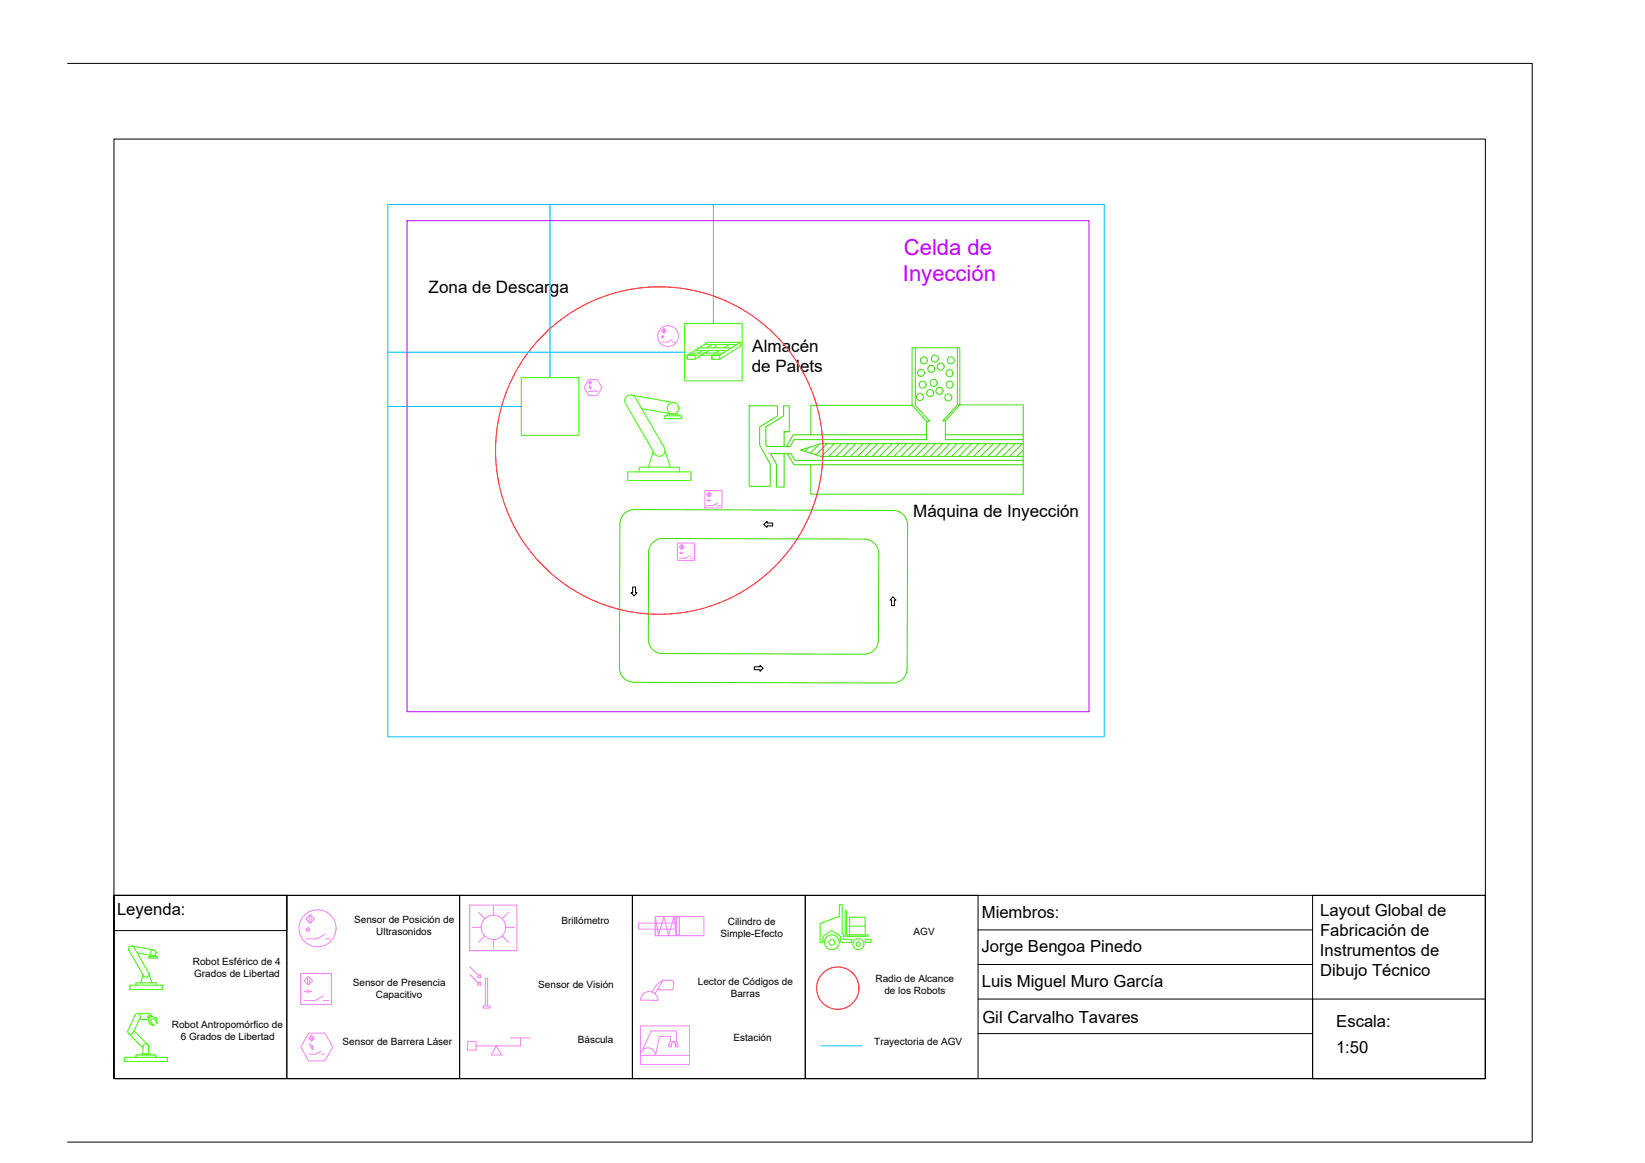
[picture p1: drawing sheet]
<svg xmlns="http://www.w3.org/2000/svg" width="420mm" height="297mm" viewBox="0 0 420 297" stroke-linecap="round" stroke-linejoin="round" font-family="sans-serif">
<!-- layer: Maquina -->
<g fill="none" stroke="#37dd00" stroke-width=".26">
<path d="M233.8 88.8v14.7l3.7 4.1h-.8M244.5 88.8v14.6l-3.7 4.1h.7M191.3 103.7h7.3v2.5l-4.6 2.8v4.7l2.7 4.8v5.7h-5.4zM200.3 115.9v8.5h-2v-5.9l-1.5-2.6h4.3M200.3 114v-3.8h1.3h-1.3h1.3v-6.5h-1.4v2.5l-4.6 2.8v4.7l.2 .3h5.1M201.1 115.9h.9l1 1.7h58.3M201.1 115.9l1.7 2.8h4.3M203.5 111h.1M206.6 114.3l-1 1M207.1 118.7h54.2M207.1 111h-4.5l-1.7 3M209.3 113.4l-2.3 2.3"/>
<path d="M211.2 113.3l-2.8 2.9M213.1 113.3l-3.3 3.3M214.9 113.3l-3.2 3.3M216.8 113.3l-3.3 3.3M218.6 113.3l-3.2 3.3M220.5 113.3l-3.3 3.3M222.3 113.3l-3.2 3.3M224.2 113.3l-3.3 3.3M226 113.3l-3.2 3.3M227.9 113.3l-3.3 3.3M229.7 113.3l-3.2 3.3M231.5 113.3l-3.2 3.3"/>
<path d="M233 103.5h-25.9v7.5h29.6M233 103.5l3.7 4.1v3.4M233.4 113.3l-3.2 3.3M235.2 113.3l-3.2 3.3M236.7 111v1.3h-33.9l-1 1.7h-.9M237.1 113.3l-3.3 3.3M238.9 113.3l-3.2 3.3M240.8 113.3l-3.2 3.3M241.5 111v1.3h19.8M242.6 113.3l-3.2 3.3M244.5 113.3l-3.3 3.3M244.5 103.4h.7"/>
<path d="M245.2 103.4h16.1v22.8h-54.2v-7.5M245.2 103.4l-3.7 4.1v3.5h19.8M245.2 103.4v-14.6h-12.2v14.7M246.3 113.3l-3.2 3.3M248.2 113.3l-3.3 3.3M250 113.3l-3.2 3.3M251.9 113.3l-3.3 3.3M253.7 113.3l-3.2 3.3M255.6 113.3l-3.3 3.3M257.4 113.3l-3.2 3.3M259.3 113.3l-3.3 3.3M261.1 113.3l-3.2 3.3"/>
<path d="M261.3 113.3h-51.7l-5.1 1.7 5.1 1.6h51.7M261.3 115l-1.6 1.6M220.8 137.7l-51.5-.2a3.7 3.7 0 0 0-3.6 3.7l-.1 22a3.7 3.7 0 0 0 3.6 3.7l51.5 .2a3.7 3.7 0 0 0 3.7-3.7l.1-22a3.7 3.7 0 0 0-3.7-3.7M231.8 134a3.7 3.7 0 0 0-3.6-3.6l-66.2-.2a3.7 3.7 0 0 0-3.7 3.6l-.1 36.8a3.7 3.7 0 0 0 3.7 3.6l66.1 .3a3.7 3.7 0 0 0 3.7-3.7l.1-36.7"/>
<circle cx="235.3" cy="95.2" r=".9"/>
<circle cx="235.7" cy="98.2" r=".9"/>
<circle cx="236" cy="92" r=".9"/>
<circle cx="237.9" cy="94.2" r=".9"/>
<circle cx="238.5" cy="97.8" r=".9"/>
<circle cx="238.8" cy="91.6" r=".9"/>
<circle cx="240" cy="99.8" r=".9"/>
<circle cx="240.3" cy="93.6" r=".9"/>
<circle cx="242.5" cy="95.3" r=".9"/>
<circle cx="242.6" cy="98.2" r=".9"/>
<circle cx="242.9" cy="92" r=".9"/>
<circle cx="235" cy="101.4" r=".9"/>
<circle cx="237.6" cy="100.4" r=".9"/>
<circle cx="242.2" cy="101.5" r=".9"/>
</g>
<!-- layer: Robots -->
<g fill="none" stroke="#3fff00" stroke-width=".26">
<path d="M159.9 101.4a1.46 1.46 0 0 1 2.4 .2l7.4 12.7a1.47 1.47 0 0 1-.6 2 1.47 1.47 0 0 1-2-.5l-7.3-12.7a1.47 1.47 0 0 1 .1-1.7zM161.3 100.9l10.9 1.9M163.3 119.3h10.2v1.2h-10.2zM163.9 104.4l7.7 1.3M166.9 115.3l-1.3 4M169.4 114h.1M169.9 115.1l1.3 4.2M170.4 106.2h-.7v.7h4.4v-.7h-.7M170.4 106.2h3M170.4 106.2l.5-.5h2l.5 .5M163.3 120.5h-3v2.2h16.2v-2.2h-3"/>
<circle cx="171.9" cy="104.3" r="1.47"/>
</g>
<!-- layer: Almacenaje -->
<g fill="none" stroke="#3fff00" stroke-width=".26">
<path d="M133.1 96.5h14.7v14.7h-14.7zM174.9 82.6h14.6v14.7h-14.6zM175.5 90.7l5.3-3.3h8.3l-5.3 3.3h-2v1.1h2v-1.1h-2v1.1M176.4 90.2h8.3M177.5 89.5h8.2M178.6 88.8h8.2M179.5 89.5l-1.1 .7M179.9 88h8.3M181.1 89.5l-3.6 2.3M181.9 88l-1.3 .8M182.8 88v.5l-.6 .3M183.7 89.5l-1 .7"/>
<path d="M183.8 90.7h-8.3v1.1h2v-1.1h-2v1.1M186.2 88l-1.4 .8M189.1 87.4v1.1l-5.3 3.3"/>
</g>
<!-- layer: Texto2 -->
<path d="M195.1 133.9l.8-.7v.4h1.5v.7h-1.5v.4zM161.6 149.9h.7v1.5h.4l-.8 .8-.7-.8h.4zM228.1 152.4l.7 .8h-.3l-.1 1.5h-.7v-1.5h-.3zM192.7 170.3h1.4v-.4l.8 .8-.8 .7v-.4h-1.4z" fill="none" stroke="#000" stroke-width=".26"/>
<!-- layer: Sensores -->
<g fill="none" stroke="#ff7fff" stroke-width=".26">
<path d="M150.3 97h2.3l1.2 2-1.2 2h-2.3l-1.1-2zM150.3 97.7l.4-.4 .4 .4-.4 .4zM150.4 98.8l.4 .5M150.4 98.5l.4 .4M150.6 97.5v.6M150.8 99l.1-.2 .1 .2zM150.8 99.3l.1-.1 .1 .2zM150.8 97.5v.6M152.1 99.6l-.7 .4h-1.1M152.1 100h.5M169 85.9v.3M169 84.5l.6-.6 .6 .6-.6 .6z"/>
<path d="M169.1 85.8v.4M169.3 85.7l.2 .3-.2 .3M169.4 84v1M169.7 84v1M171.7 86.7l-1.1 .7h-1.6M171.7 87.4h.8M173 138.7h4.4v4.4h-4.4zM173.5 139.7l.6-.6 .7 .6-.7 .6zM174 139.2v1M174.3 139.2v1M180 125.3h4.4v4.4h-4.4zM180.5 127.8h.4"/>
<path d="M180.9 127.6v.5M181 125.8v1M181.1 125.7l.7 .6-.7 .6-.6-.6zM181.2 127.8h.4M181.2 127.6v.5M181.3 125.8v1M183.3 128.5l-1.2 .7h-1.6M183.3 129.2h.7M173.5 141.2h.4M173.9 141v.5M174.2 141.2h.4M174.2 141v.5"/>
<path d="M176.3 141.9l-1.2 .7h-1.6M176.3 142.6h.8"/>
<circle cx="170.6" cy="85.8" r="2.66"/>
</g>
<!-- layer: TrayectAGV -->
<path d="M99.1 52.2h182.9v136h-182.9zM140.5 52.2v44.3M182.2 52.2v30.4M99.1 90h75.8M99.1 103.8h34" fill="none" stroke="#00bfff" stroke-width=".26"/>
<!-- layer: Radio -->
<circle cx="168.4" cy="115.1" r="41.8" fill="none" stroke="#f00" stroke-width=".26"/>
<!-- layer: Celdas -->
<path d="M104 56.4h174.2v125.4h-174.2z" fill="none" stroke="#bf00ff" stroke-width=".26"/>
<!-- layer: 0 -->
<path d="M17.3 16.2h374.1v275.5h-374.1" fill="none" stroke="#000" stroke-width=".26"/>
<!-- layer: Title Block -->
<g fill="none" stroke="#000" stroke-width=".26">
<path d="M29.1 35.5h350.3v240h-350.3h350.3v-46.8h-350.3v46.8zM29.1 228.7h44.2v46.8h-44.2zM29.1 228.7h44.2v9h-44.2zM73.3 228.7h44.1v46.8h-44.1zM117.4 228.7h44.1v46.8h-44.1zM161.5 228.7h44.2v46.8h-44.2zM205.7 228.7h44.1v46.8h-44.1zM249.8 237.5h85.5M335.3 228.7h44.1v46.8h-44.1zM249.8 246.3h85.5M249.8 255.2h85.5M335.3 255.2h44.1v20.3h-44.1z"/>
<path d="M249.8 264h85.5"/>
</g>
<g fill="none" stroke="#3fff00" stroke-width=".26">
<path d="M209.5 235.9l4.9-1.8v-3h.7v7.4l.4 .2v1.2h2.1v.8h-2.9v-1.5l-2.3-1.6-2.2 1.6v1.5h-.7zM215.9 232.6h.4v6.2h5.4v.4h-5.8zM217 238.8v-2.3h4v2.3M217 236.5v-2.2h4v2.2M221 239.9h1.5v.8h-1.5zM33.7 241.6l5.6 1M34.2 242a.75 .75 0 0 0-1-.3 .75 .75 0 0 0-.3 1l3.8 6.5a.75 .75 0 0 0 1 .3 .75 .75 0 0 0 .3-1.1l-3.8-6.4M34.7 251h5.3v.6h-5.3zM34.7 251.6h-1.5v1.1h8.2v-1.1h-1.4M35.1 243.4l3.9 .7M35.1 258.9h3a.73 .73 0 0 1 .7 .7M35.8 259.9a.72 .72 0 0 0-.4-.9 .72 .72 0 0 0-.9 .3l-1.8 3.8a.73 .73 0 0 0 .3 1 .73 .73 0 0 0 1-.4"/>
<path d="M35.8 259.9l-1.8 3.9M36.6 249l-.7 2M37.9 248.3h.1M38 244.3h2.2v.4h-2.2zM38.1 248.8l.7 2.2M38.2 259.4l1.7 .6 .3 1.4-.8-1.3-.7 .3-.3 .6 1.1 1-1.4-.5-.3-1.8M38.6 244.1l-.2 .2M38.6 244.1h1l.3 .2M32.9 264l3.6 3.6M34 263.8h.1M34.2 263.3l3.6 3.5M34.7 270h-2.9v1.1h10.9v-1.1h-2.9"/>
<path d="M35.6 260.4h2.3M36.2 269.2h2.2v.3h-2.2zM36.2 269.5h-1.5v.5h5.1v-.5h-1.4M36.5 269.2v-1.9a.73 .73 0 0 1 .7-.7 .73 .73 0 0 1 .8 .7v1.9"/>
<circle cx="38.1" cy="259.6" r=".29"/>
<circle cx="39.1" cy="243.3" r=".75"/>
<circle cx="212.5" cy="240.7" r="1.89"/>
<circle cx="212.5" cy="240.7" r=".75"/>
<circle cx="219.3" cy="241.1" r="1.41"/>
<circle cx="219.3" cy="241.1" r=".56"/>
</g>
<g fill="none" stroke="#ff7fff" stroke-width=".26">
<path d="M78.1 237.2l.2 .2-.2 .3M78.4 237l.3 .4-.3 .4M78.8 236.9l.3 .5-.3 .6M79 233.8v1.8M79.2 233.6l1.1 1.1-1.1 1.1-1.1-1.1zM79.5 233.8v1.8M83 238.6l-2 1.2h-2.9M83 239.8h1.4M120 231.2h12v11.6h-12zM120.7 236.9h2.2M122.3 233l1.5 1.6M123.8 239.1l-1.5 1.5"/>
<path d="M126 231.5v2.2M126 240v2.2M128.3 239.1l1.6 1.5M129.2 236.9h2.2M129.9 233l-1.6 1.6M167.4 234.1h12.4v4.9h-12.4zM167.4 234.1v4.9zM167.4 234.1l.8 4.9 1.3-4.9 1.3 4.9 1.3-4.9 .6 4.6v-4.3h.8v4.3h-.8v-4.3M172.7 235.8h-9.6v1.5h9.6M76.8 248.7h7.8v7.8h-7.8zM77.7 253.2h.7M78.4 252.8v.8"/>
<path d="M78.5 249.6v1.7M78.8 249.4l1.1 1.1-1.1 1.1-1.1-1.1zM78.9 253.2h.7M78.9 252.8v.8M79 249.6v1.7M82.6 254.4l-2.1 1.1h-2.8M82.6 255.5h1.4M120 248.9l2.2 2.2M120 246.9l2.2 2.3M121.9 249.5l.7-.7 .3 1zM122.6 250.8l.3 .9-1-.2zM124 249.9h.5v7h-.5z"/>
<path d="M124 256.9h-.6v.6h1.7v-.6h-.6M167.9 252.8h3.7M168 255.5a2.21 2.21 0 0 0-2.2-2.3 2.21 2.21 0 0 0-2.2 2.2l4.4 .1M169.4 250.4h2.4l.2 .4v1.6M169.4 250.4l-2.1 3.4M169.4 250.4l-1.6 1.1-1.3 1.9M172 252.4l-.5 .4M78.8 263.9h4.2l2 3.5-2 3.6h-4.2l-2-3.6zM78.9 265.2l.7-.7 .7 .7-.7 .7zM79 267.1l.8 .8M79 266.5l.8 .7M79.4 264.7v1.1"/>
<path d="M79.7 267.4l.2-.3 .1 .3zM79.7 268l.2-.2 .1 .3zM79.8 264.7v1.1M82 268.5l-1.3 .7h-1.8M82 269.2h.9M119.4 266h2.2v2.2h-2.2zM130.4 265.1h5.2M133 265.1v2h-6.2l1.3 2.4h-2.7l1.4-2.4h-5.2M170.8 266.9h.1M171.2 266v-1.3h-2.8l-1 4.8a1.92 1.92 0 0 0-1.9-1.9 1.92 1.92 0 0 0-1.9 2v-7.6h12.5v9.9h-12.5v-2.3h12.5M171.2 266h1.6M171.2 266a1.21 1.21 0 0 0-.3 1.4h.7a.62 .62 0 0 1 0-.9 .62 .62 0 0 1 .9 0 .62 .62 0 0 1 0 .9h.6"/>
<path d="M171.4 266.9h.1M172.6 266.9h.1M172.8 266a1.2 1.2 0 0 1 .3 1.4M172.8 266v-2.7h-6.5l-2.1 4.9"/>
<circle cx="81.1" cy="237.1" r="4.7"/>
<circle cx="126" cy="236.8" r="3.1"/>
</g>
<circle cx="214" cy="252.4" r="5.4" fill="none" stroke="#f00" stroke-width=".26"/>
<path d="M209.7 267.1h10.5" fill="none" stroke="#0ff" stroke-width=".26"/>
<g font-size="5.6" fill="#bf00ff">
<text x="230.9" y="65">Celda de</text>
<text x="230.6" y="71.7">Inyección</text>
</g>
<g font-size="4.4">
<text x="109.5" y="74.9">Zona de Descarga</text>
<text x="192.2" y="89.9">Almacén</text>
<text x="192" y="95.1">de Palets</text>
<text x="233.2" y="132.1">Máquina de Inyección</text>
</g>
<g font-size="4.3">
<text x="29.9" y="233.8">Leyenda:</text>
<text x="337.2" y="234">Layout Global de</text>
<text x="250.8" y="234.5">Miembros:</text>
<text x="337.2" y="239.1">Fabricación de</text>
<text x="250.7" y="243.2">Jorge Bengoa Pinedo</text>
<text x="337.1" y="244.2">Instrumentos de</text>
<text x="337.2" y="249.3">Dibujo Técnico</text>
<text x="250.8" y="252.1">Luis Miguel Muro García</text>
<text x="250.9" y="261.2">Gil Carvalho Tavares</text>
<text x="341.3" y="262.4">Escala:</text>
<text x="341.2" y="269">1:50</text>
</g>
<g font-size="2.6">
<text x="90.5" y="235.9">Sensor de Posición de</text>
<text x="96.1" y="238.9">Ultrasonidos</text>
<text x="143.4" y="235.9">Brillómetro</text>
<text x="184.1" y="239.4">Simple-Efecto</text>
<text x="185.9" y="236.3">Cilindro de</text>
<text x="233.3" y="238.8">AGV</text>
<text x="49.3" y="246.4">Robot Esférico de 4</text>
<text x="49.6" y="249.5">Grados de Libertad</text>
<text x="90.1" y="251.8">Sensor de Presencia</text>
<text x="178.2" y="251.5">Lector de Códigos de</text>
<text x="223.6" y="250.8">Radio de Alcance</text>
<text x="96" y="254.8">Capacitivo</text>
<text x="137.5" y="252.5">Sensor de Visión</text>
<text x="186.6" y="254.6">Barras</text>
<text x="225.9" y="253.9">de los Robots</text>
<text x="43.9" y="262.5">Robot Antropomórfico de</text>
<text x="46.2" y="265.6">6 Grados de Libertad</text>
<text x="87.5" y="266.9">Sensor de Barrera Láser</text>
<text x="147.6" y="266.5">Báscula</text>
<text x="187.3" y="266">Estación</text>
<text x="223.3" y="266.8">Trayectoria de AGV</text>
</g>
</svg>
